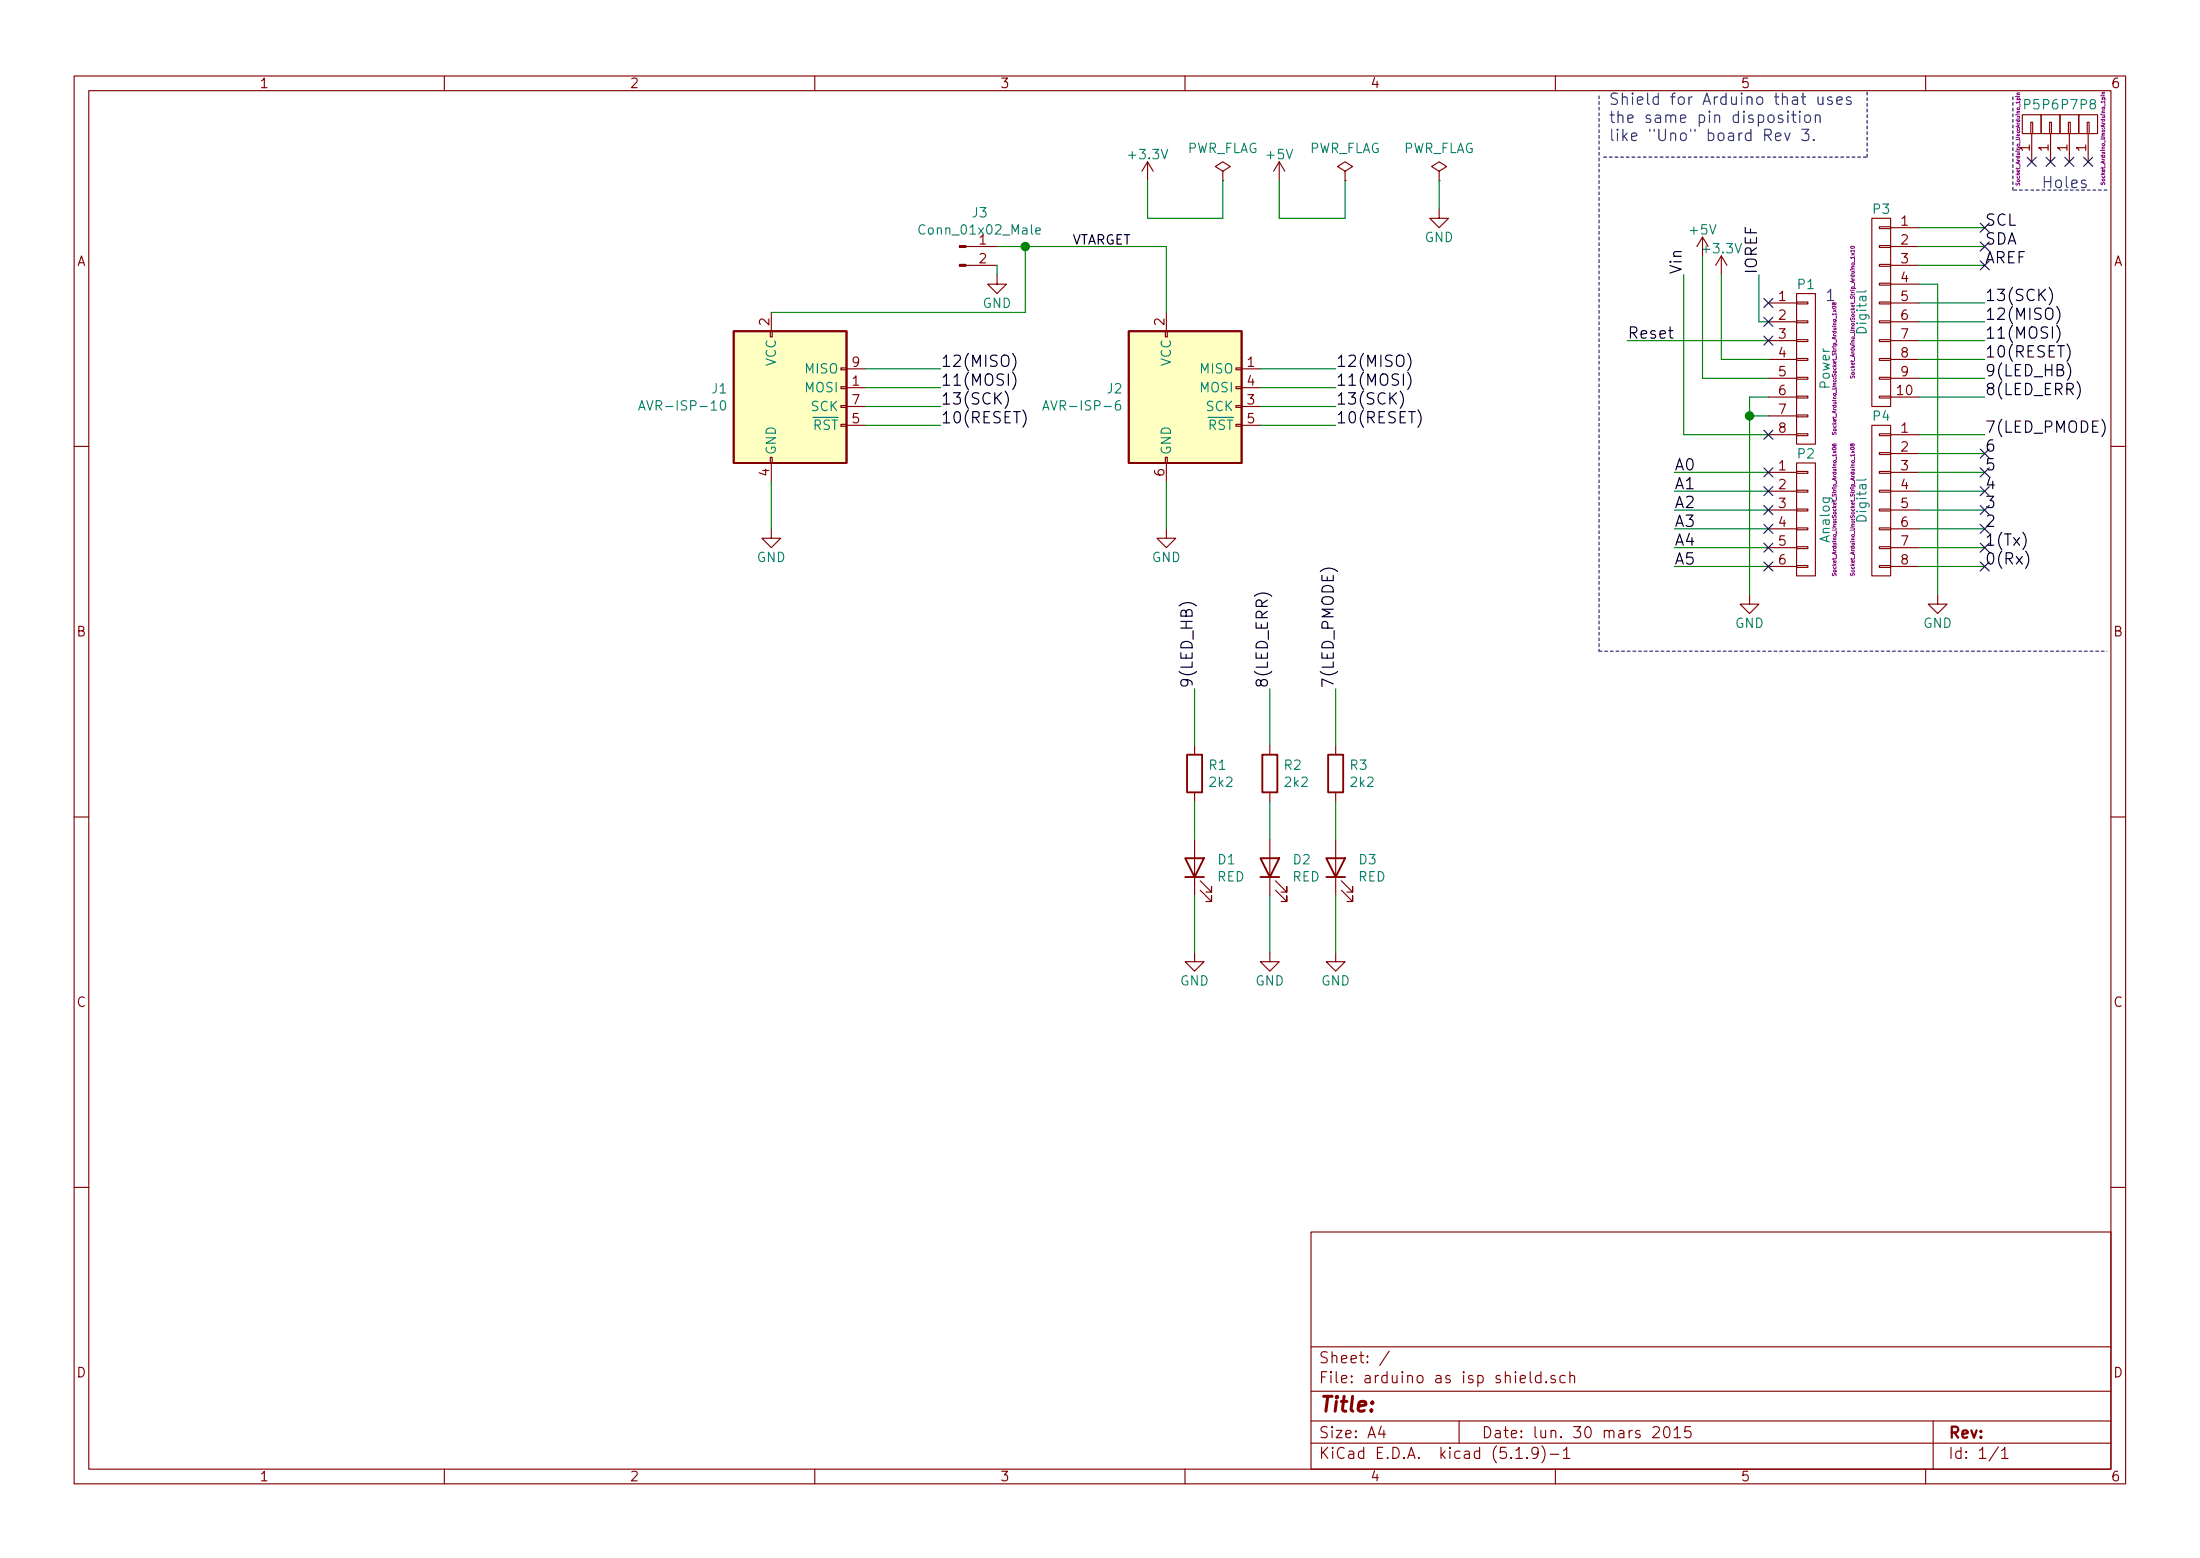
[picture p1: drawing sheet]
EESchema Schematic File Version 4
EELAYER 30 0
EELAYER END
$Descr A4 11693 8268
encoding utf-8
Sheet 1 1
Title ""
Date "lun. 30 mars 2015"
Rev ""
Comp ""
Comment1 ""
Comment2 ""
Comment3 ""
Comment4 ""
$EndDescr
Text Label 8950 1450 1    60   ~ 0
Vin
Text Label 9350 1450 1    60   ~ 0
IOREF
Text Label 8900 2500 0    60   ~ 0
A0
Text Label 8900 2600 0    60   ~ 0
A1
Text Label 8900 2700 0    60   ~ 0
A2
Text Label 8900 2800 0    60   ~ 0
A3
Text Label 8900 2900 0    60   ~ 0
A4
Text Label 8900 3000 0    60   ~ 0
A5
Text Label 10550 3000 0    60   ~ 0
0(Rx)
Text Label 10550 2800 0    60   ~ 0
2
Text Label 10550 2900 0    60   ~ 0
1(Tx)
Text Label 10550 2700 0    60   ~ 0
3
Text Label 10550 2600 0    60   ~ 0
4
Text Label 10550 2500 0    60   ~ 0
5
Text Label 10550 2400 0    60   ~ 0
6
Text Label 10550 2300 0    60   ~ 0
7(LED_PMODE)
Text Label 10550 2100 0    60   ~ 0
8(LED_ERR)
Text Label 10550 2000 0    60   ~ 0
9(LED_HB)
Text Label 10550 1900 0    60   ~ 0
10(RESET)
Text Label 10550 1800 0    60   ~ 0
11(MOSI)
Text Label 10550 1700 0    60   ~ 0
12(MISO)
Text Label 10550 1600 0    60   ~ 0
13(SCK)
Text Label 10550 1400 0    60   ~ 0
AREF
NoConn ~ 9400 1600
Text Label 10550 1300 0    60   ~ 0
SDA
Text Label 10550 1200 0    60   ~ 0
SCL
Text Notes 10850 1000 0    60   ~ 0
Holes
Text Notes 8550 750  0    60   ~ 0
Shield for Arduino that uses\nthe same pin disposition\nlike "Uno" board Rev 3.
$Comp
L arduino-as-isp-shield-rescue:CONN_01X08 P1
U 1 1
P 9600 1950
F 0 "P1" H 9600 2400 50  0000 C CNN
F 1 "Power" V 9700 1950 50  0000 C CNN
F 2 "Socket_Arduino_Uno:Socket_Strip_Arduino_1x08" V 9750 1950 20  0000 C CNN
F 3 "" H 9600 1950 50  0000 C CNN
	1    9600 1950
	1    0    0    -1  
$EndComp
Text Label 8650 1800 0    60   ~ 0
Reset
$Comp
L power:+3.3V #PWR01
U 1 1
P 9150 1450
F 0 "#PWR01" H 9150 1300 50  0001 C CNN
F 1 "+3.3V" H 9150 1590 50  0000 C CNN
F 2 "" H 9150 1450 50  0000 C CNN
F 3 "" H 9150 1450 50  0000 C CNN
	1    9150 1450
	1    0    0    -1  
$EndComp
$Comp
L power:+5V #PWR02
U 1 1
P 9050 1350
F 0 "#PWR02" H 9050 1200 50  0001 C CNN
F 1 "+5V" H 9050 1490 50  0000 C CNN
F 2 "" H 9050 1350 50  0000 C CNN
F 3 "" H 9050 1350 50  0000 C CNN
	1    9050 1350
	1    0    0    -1  
$EndComp
$Comp
L power:GND #PWR03
U 1 1
P 9300 3150
F 0 "#PWR03" H 9300 2900 50  0001 C CNN
F 1 "GND" H 9300 3000 50  0000 C CNN
F 2 "" H 9300 3150 50  0000 C CNN
F 3 "" H 9300 3150 50  0000 C CNN
	1    9300 3150
	1    0    0    -1  
$EndComp
$Comp
L power:GND #PWR04
U 1 1
P 10300 3150
F 0 "#PWR04" H 10300 2900 50  0001 C CNN
F 1 "GND" H 10300 3000 50  0000 C CNN
F 2 "" H 10300 3150 50  0000 C CNN
F 3 "" H 10300 3150 50  0000 C CNN
	1    10300 3150
	1    0    0    -1  
$EndComp
$Comp
L arduino-as-isp-shield-rescue:CONN_01X06 P2
U 1 1
P 9600 2750
F 0 "P2" H 9600 3100 50  0000 C CNN
F 1 "Analog" V 9700 2750 50  0000 C CNN
F 2 "Socket_Arduino_Uno:Socket_Strip_Arduino_1x06" V 9750 2800 20  0000 C CNN
F 3 "" H 9600 2750 50  0000 C CNN
	1    9600 2750
	1    0    0    -1  
$EndComp
$Comp
L arduino-as-isp-shield-rescue:CONN_01X01 P5
U 1 1
P 10800 650
F 0 "P5" V 10900 650 50  0000 C CNN
F 1 "CONN_01X01" V 10900 650 50  0001 C CNN
F 2 "Socket_Arduino_Uno:Arduino_1pin" H 10721 724 20  0000 C CNN
F 3 "" H 10800 650 50  0000 C CNN
	1    10800 650 
	0    -1   -1   0   
$EndComp
$Comp
L arduino-as-isp-shield-rescue:CONN_01X01 P6
U 1 1
P 10900 650
F 0 "P6" V 11000 650 50  0000 C CNN
F 1 "CONN_01X01" V 11000 650 50  0001 C CNN
F 2 "Socket_Arduino_Uno:Arduino_1pin" H 10900 650 20  0001 C CNN
F 3 "" H 10900 650 50  0000 C CNN
	1    10900 650 
	0    -1   -1   0   
$EndComp
$Comp
L arduino-as-isp-shield-rescue:CONN_01X01 P7
U 1 1
P 11000 650
F 0 "P7" V 11100 650 50  0000 C CNN
F 1 "CONN_01X01" V 11100 650 50  0001 C CNN
F 2 "Socket_Arduino_Uno:Arduino_1pin" V 11000 650 20  0001 C CNN
F 3 "" H 11000 650 50  0000 C CNN
	1    11000 650 
	0    -1   -1   0   
$EndComp
$Comp
L arduino-as-isp-shield-rescue:CONN_01X01 P8
U 1 1
P 11100 650
F 0 "P8" V 11200 650 50  0000 C CNN
F 1 "CONN_01X01" V 11200 650 50  0001 C CNN
F 2 "Socket_Arduino_Uno:Arduino_1pin" H 11024 572 20  0000 C CNN
F 3 "" H 11100 650 50  0000 C CNN
	1    11100 650 
	0    -1   -1   0   
$EndComp
NoConn ~ 10800 850 
NoConn ~ 10900 850 
NoConn ~ 11000 850 
NoConn ~ 11100 850 
$Comp
L arduino-as-isp-shield-rescue:CONN_01X08 P4
U 1 1
P 10000 2650
F 0 "P4" H 10000 3100 50  0000 C CNN
F 1 "Digital" V 10100 2650 50  0000 C CNN
F 2 "Socket_Arduino_Uno:Socket_Strip_Arduino_1x08" V 10150 2600 20  0000 C CNN
F 3 "" H 10000 2650 50  0000 C CNN
	1    10000 2650
	-1   0    0    -1  
$EndComp
Wire Notes Line
	8525 825  9925 825 
Wire Notes Line
	9925 825  9925 475 
Wire Wire Line
	9350 1450 9350 1700
Wire Wire Line
	9350 1700 9400 1700
Wire Wire Line
	9400 1900 9150 1900
Wire Wire Line
	9400 2000 9050 2000
Wire Wire Line
	9400 2300 8950 2300
Wire Wire Line
	9400 2100 9300 2100
Wire Wire Line
	9400 2200 9300 2200
Connection ~ 9300 2200
Wire Wire Line
	8950 2300 8950 1450
Wire Wire Line
	9050 2000 9050 1350
Wire Wire Line
	9150 1900 9150 1450
Wire Wire Line
	9400 2500 8900 2500
Wire Wire Line
	9400 2600 8900 2600
Wire Wire Line
	9400 2700 8900 2700
Wire Wire Line
	9400 2800 8900 2800
Wire Wire Line
	9400 2900 8900 2900
Wire Wire Line
	9400 3000 8900 3000
$Comp
L arduino-as-isp-shield-rescue:CONN_01X10 P3
U 1 1
P 10000 1650
F 0 "P3" H 10000 2200 50  0000 C CNN
F 1 "Digital" V 10100 1650 50  0000 C CNN
F 2 "Socket_Arduino_Uno:Socket_Strip_Arduino_1x10" V 10150 1650 20  0000 C CNN
F 3 "" H 10000 1650 50  0000 C CNN
	1    10000 1650
	-1   0    0    -1  
$EndComp
Wire Wire Line
	10200 2100 10550 2100
Wire Wire Line
	10200 2000 10550 2000
Wire Wire Line
	10200 1900 10550 1900
Wire Wire Line
	10200 1800 10550 1800
Wire Wire Line
	10200 1700 10550 1700
Wire Wire Line
	10200 1600 10550 1600
Wire Wire Line
	10200 1400 10550 1400
Wire Wire Line
	10200 1300 10550 1300
Wire Wire Line
	10200 1200 10550 1200
Wire Wire Line
	10200 3000 10550 3000
Wire Wire Line
	10200 2900 10550 2900
Wire Wire Line
	10200 2800 10550 2800
Wire Wire Line
	10200 2700 10550 2700
Wire Wire Line
	10200 2600 10550 2600
Wire Wire Line
	10200 2500 10550 2500
Wire Wire Line
	10200 2400 10550 2400
Wire Wire Line
	10200 2300 10550 2300
Wire Wire Line
	10200 1500 10300 1500
Wire Wire Line
	10300 1500 10300 3150
Wire Wire Line
	9300 2100 9300 2200
Wire Wire Line
	9300 2200 9300 3150
Wire Notes Line
	8500 500  8500 3450
Wire Notes Line
	8500 3450 11200 3450
Wire Wire Line
	9400 1800 8650 1800
Text Notes 9700 1600 0    60   ~ 0
1
Wire Notes Line
	11200 1000 10700 1000
Wire Notes Line
	10700 1000 10700 500 
$Comp
L Connector:AVR-ISP-6 J2
U 1 1
P 6300 2150
F 0 "J2" H 5971 2246 50  0000 R CNN
F 1 "AVR-ISP-6" H 5971 2155 50  0000 R CNN
F 2 "Connector_IDC:IDC-Header_2x03_P2.54mm_Vertical" V 6050 2200 50  0001 C CNN
F 3 " ~" H 5025 1600 50  0001 C CNN
	1    6300 2150
	1    0    0    -1  
$EndComp
$Comp
L Connector:AVR-ISP-10 J1
U 1 1
P 4200 2150
F 0 "J1" H 3870 2246 50  0000 R CNN
F 1 "AVR-ISP-10" H 3870 2155 50  0000 R CNN
F 2 "Connector_IDC:IDC-Header_2x05_P2.54mm_Vertical" V 3950 2200 50  0001 C CNN
F 3 " ~" H 2925 1600 50  0001 C CNN
	1    4200 2150
	1    0    0    -1  
$EndComp
Wire Wire Line
	6700 1950 7100 1950
Wire Wire Line
	6700 2050 7100 2050
Wire Wire Line
	6700 2150 7100 2150
Wire Wire Line
	6700 2250 7100 2250
Text Label 7100 1950 0    60   ~ 0
12(MISO)
Text Label 7100 2050 0    60   ~ 0
11(MOSI)
Text Label 7100 2150 0    60   ~ 0
13(SCK)
Text Label 7100 2250 0    60   ~ 0
10(RESET)
Wire Wire Line
	4600 1950 5000 1950
Wire Wire Line
	4600 2050 5000 2050
Wire Wire Line
	4600 2150 5000 2150
Wire Wire Line
	4600 2250 5000 2250
Text Label 5000 1950 0    60   ~ 0
12(MISO)
Text Label 5000 2050 0    60   ~ 0
11(MOSI)
Text Label 5000 2150 0    60   ~ 0
13(SCK)
Text Label 5000 2250 0    60   ~ 0
10(RESET)
$Comp
L power:GND #PWR06
U 1 1
P 6200 2800
F 0 "#PWR06" H 6200 2550 50  0001 C CNN
F 1 "GND" H 6200 2650 50  0000 C CNN
F 2 "" H 6200 2800 50  0000 C CNN
F 3 "" H 6200 2800 50  0000 C CNN
	1    6200 2800
	1    0    0    -1  
$EndComp
Wire Wire Line
	6200 2550 6200 2800
$Comp
L power:GND #PWR05
U 1 1
P 4100 2800
F 0 "#PWR05" H 4100 2550 50  0001 C CNN
F 1 "GND" H 4100 2650 50  0000 C CNN
F 2 "" H 4100 2800 50  0000 C CNN
F 3 "" H 4100 2800 50  0000 C CNN
	1    4100 2800
	1    0    0    -1  
$EndComp
Wire Wire Line
	4100 2550 4100 2800
$Comp
L Device:R R1
U 1 1
P 6350 4100
F 0 "R1" H 6420 4146 50  0000 L CNN
F 1 "2k2" H 6420 4055 50  0000 L CNN
F 2 "Resistor_SMD:R_0805_2012Metric_Pad1.20x1.40mm_HandSolder" V 6280 4100 50  0001 C CNN
F 3 "~" H 6350 4100 50  0001 C CNN
	1    6350 4100
	1    0    0    -1  
$EndComp
$Comp
L Device:LED D1
U 1 1
P 6350 4600
F 0 "D1" V 6389 4482 50  0000 R CNN
F 1 "RED" V 6298 4482 50  0000 R CNN
F 2 "LED_SMD:LED_0805_2012Metric_Pad1.15x1.40mm_HandSolder" H 6350 4600 50  0001 C CNN
F 3 "~" H 6350 4600 50  0001 C CNN
	1    6350 4600
	0    -1   -1   0   
$EndComp
Wire Wire Line
	6350 4450 6350 4250
$Comp
L power:GND #PWR07
U 1 1
P 6350 5050
F 0 "#PWR07" H 6350 4800 50  0001 C CNN
F 1 "GND" H 6350 4900 50  0000 C CNN
F 2 "" H 6350 5050 50  0000 C CNN
F 3 "" H 6350 5050 50  0000 C CNN
	1    6350 5050
	1    0    0    -1  
$EndComp
Wire Wire Line
	6350 4750 6350 5050
Wire Wire Line
	6350 3950 6350 3650
Text Label 6350 3650 1    60   ~ 0
9(LED_HB)
$Comp
L Device:R R2
U 1 1
P 6750 4100
F 0 "R2" H 6820 4146 50  0000 L CNN
F 1 "2k2" H 6820 4055 50  0000 L CNN
F 2 "Resistor_SMD:R_0805_2012Metric_Pad1.20x1.40mm_HandSolder" V 6680 4100 50  0001 C CNN
F 3 "~" H 6750 4100 50  0001 C CNN
	1    6750 4100
	1    0    0    -1  
$EndComp
$Comp
L Device:LED D2
U 1 1
P 6750 4600
F 0 "D2" V 6789 4482 50  0000 R CNN
F 1 "RED" V 6698 4482 50  0000 R CNN
F 2 "LED_SMD:LED_0805_2012Metric_Pad1.15x1.40mm_HandSolder" H 6750 4600 50  0001 C CNN
F 3 "~" H 6750 4600 50  0001 C CNN
	1    6750 4600
	0    -1   -1   0   
$EndComp
Wire Wire Line
	6750 4450 6750 4250
$Comp
L power:GND #PWR08
U 1 1
P 6750 5050
F 0 "#PWR08" H 6750 4800 50  0001 C CNN
F 1 "GND" H 6750 4900 50  0000 C CNN
F 2 "" H 6750 5050 50  0000 C CNN
F 3 "" H 6750 5050 50  0000 C CNN
	1    6750 5050
	1    0    0    -1  
$EndComp
Wire Wire Line
	6750 4750 6750 5050
Wire Wire Line
	6750 3950 6750 3650
Text Label 6750 3650 1    60   ~ 0
8(LED_ERR)
$Comp
L Device:R R3
U 1 1
P 7100 4100
F 0 "R3" H 7170 4146 50  0000 L CNN
F 1 "2k2" H 7170 4055 50  0000 L CNN
F 2 "Resistor_SMD:R_0805_2012Metric_Pad1.20x1.40mm_HandSolder" V 7030 4100 50  0001 C CNN
F 3 "~" H 7100 4100 50  0001 C CNN
	1    7100 4100
	1    0    0    -1  
$EndComp
$Comp
L Device:LED D3
U 1 1
P 7100 4600
F 0 "D3" V 7139 4482 50  0000 R CNN
F 1 "RED" V 7048 4482 50  0000 R CNN
F 2 "LED_SMD:LED_0805_2012Metric_Pad1.15x1.40mm_HandSolder" H 7100 4600 50  0001 C CNN
F 3 "~" H 7100 4600 50  0001 C CNN
	1    7100 4600
	0    -1   -1   0   
$EndComp
Wire Wire Line
	7100 4450 7100 4250
$Comp
L power:GND #PWR09
U 1 1
P 7100 5050
F 0 "#PWR09" H 7100 4800 50  0001 C CNN
F 1 "GND" H 7100 4900 50  0000 C CNN
F 2 "" H 7100 5050 50  0000 C CNN
F 3 "" H 7100 5050 50  0000 C CNN
	1    7100 5050
	1    0    0    -1  
$EndComp
Wire Wire Line
	7100 4750 7100 5050
Wire Wire Line
	7100 3950 7100 3650
Text Label 7100 3650 1    60   ~ 0
7(LED_PMODE)
NoConn ~ 10550 3000
NoConn ~ 10550 2900
NoConn ~ 10550 2800
NoConn ~ 10550 2700
NoConn ~ 10550 2600
NoConn ~ 10550 2500
NoConn ~ 10550 2400
NoConn ~ 10550 1400
NoConn ~ 10550 1300
NoConn ~ 10550 1200
$Comp
L power:PWR_FLAG #FLG0101
U 1 1
P 7650 950
F 0 "#FLG0101" H 7650 1025 50  0001 C CNN
F 1 "PWR_FLAG" H 7650 1123 50  0000 C CNN
F 2 "" H 7650 950 50  0001 C CNN
F 3 "~" H 7650 950 50  0001 C CNN
	1    7650 950 
	1    0    0    -1  
$EndComp
$Comp
L power:GND #PWR0101
U 1 1
P 7650 1100
F 0 "#PWR0101" H 7650 850 50  0001 C CNN
F 1 "GND" H 7650 950 50  0000 C CNN
F 2 "" H 7650 1100 50  0000 C CNN
F 3 "" H 7650 1100 50  0000 C CNN
	1    7650 1100
	1    0    0    -1  
$EndComp
$Comp
L power:+5V #PWR0102
U 1 1
P 6800 950
F 0 "#PWR0102" H 6800 800 50  0001 C CNN
F 1 "+5V" H 6800 1090 50  0000 C CNN
F 2 "" H 6800 950 50  0000 C CNN
F 3 "" H 6800 950 50  0000 C CNN
	1    6800 950 
	1    0    0    -1  
$EndComp
$Comp
L power:PWR_FLAG #FLG0102
U 1 1
P 7150 950
F 0 "#FLG0102" H 7150 1025 50  0001 C CNN
F 1 "PWR_FLAG" H 7150 1123 50  0000 C CNN
F 2 "" H 7150 950 50  0001 C CNN
F 3 "~" H 7150 950 50  0001 C CNN
	1    7150 950 
	1    0    0    -1  
$EndComp
$Comp
L power:+3.3V #PWR0103
U 1 1
P 6100 950
F 0 "#PWR0103" H 6100 800 50  0001 C CNN
F 1 "+3.3V" H 6100 1090 50  0000 C CNN
F 2 "" H 6100 950 50  0000 C CNN
F 3 "" H 6100 950 50  0000 C CNN
	1    6100 950 
	1    0    0    -1  
$EndComp
$Comp
L power:PWR_FLAG #FLG0103
U 1 1
P 6500 950
F 0 "#FLG0103" H 6500 1025 50  0001 C CNN
F 1 "PWR_FLAG" H 6500 1123 50  0000 C CNN
F 2 "" H 6500 950 50  0001 C CNN
F 3 "~" H 6500 950 50  0001 C CNN
	1    6500 950 
	1    0    0    -1  
$EndComp
Wire Wire Line
	6100 950  6100 1150
Wire Wire Line
	6100 1150 6500 1150
Wire Wire Line
	6500 1150 6500 950 
Wire Wire Line
	6800 950  6800 1150
Wire Wire Line
	6800 1150 7150 1150
Wire Wire Line
	7150 1150 7150 950 
Wire Wire Line
	7650 950  7650 1100
NoConn ~ 9400 1800
NoConn ~ 9400 2300
NoConn ~ 9400 2500
NoConn ~ 9400 2600
NoConn ~ 9400 2700
NoConn ~ 9400 2800
NoConn ~ 9400 2900
NoConn ~ 9400 3000
NoConn ~ 9400 1700
$Comp
L conn:Conn_01x02_Male J3
U 1 1
P 5100 1300
F 0 "J3" H 5208 1481 50  0000 C CNN
F 1 "Conn_01x02_Male" H 5208 1390 50  0000 C CNN
F 2 "Connector_PinHeader_2.54mm:PinHeader_1x02_P2.54mm_Vertical" H 5100 1300 50  0001 C CNN
F 3 "~" H 5100 1300 50  0001 C CNN
	1    5100 1300
	1    0    0    -1  
$EndComp
Wire Wire Line
	6200 1650 6200 1300
Wire Wire Line
	6200 1300 5450 1300
Wire Wire Line
	4100 1650 5450 1650
Wire Wire Line
	5450 1650 5450 1300
Connection ~ 5450 1300
Wire Wire Line
	5450 1300 5300 1300
$Comp
L power:GND #PWR0104
U 1 1
P 5300 1450
F 0 "#PWR0104" H 5300 1200 50  0001 C CNN
F 1 "GND" H 5300 1300 50  0000 C CNN
F 2 "" H 5300 1450 50  0000 C CNN
F 3 "" H 5300 1450 50  0000 C CNN
	1    5300 1450
	1    0    0    -1  
$EndComp
Wire Wire Line
	5300 1450 5300 1400
Text Label 5700 1300 0    50   ~ 0
VTARGET
$EndSCHEMATC
